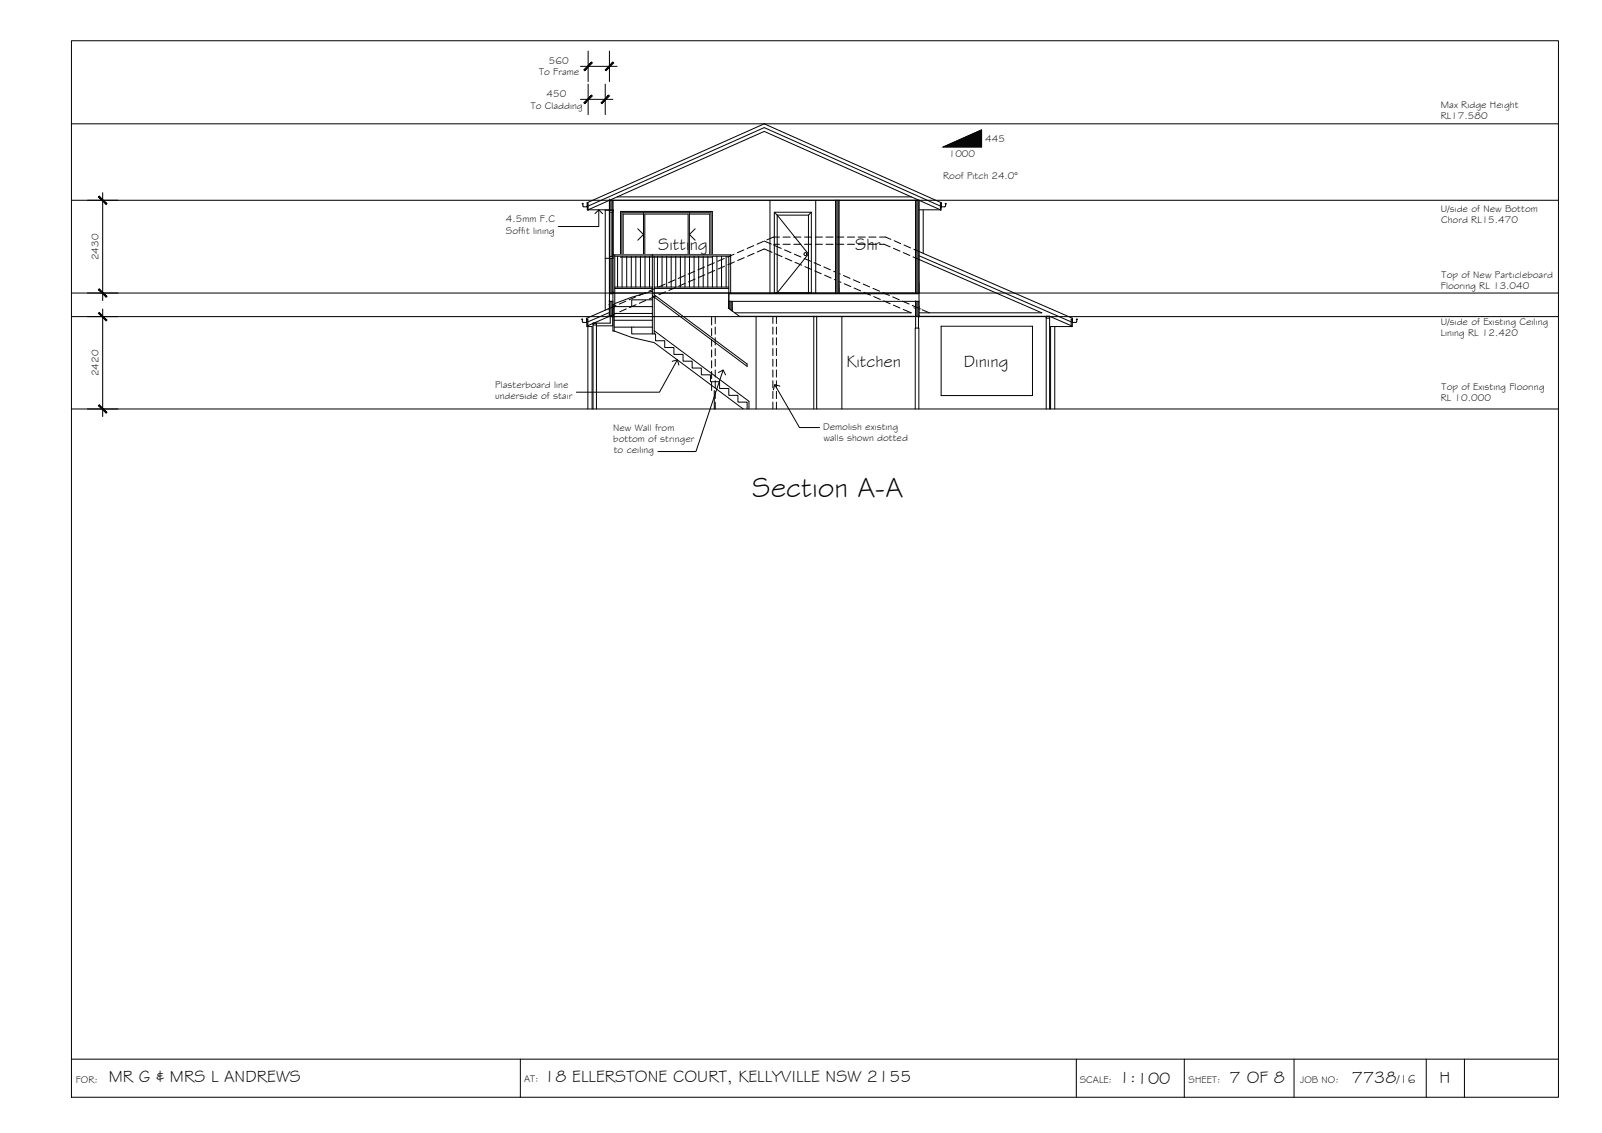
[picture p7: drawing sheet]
<svg xmlns="http://www.w3.org/2000/svg" width="420mm" height="297mm" viewBox="0 0 420 297" stroke-linecap="round" stroke-linejoin="round" font-family="sans-serif">
<!-- layer: WINDOWS -->
<g fill="none" stroke="#000" stroke-width=".26">
<path d="M159.8 55.1v12.6M159.8 55.6h.9M160.3 55.6v11.6M160.7 55.1v12.6M163.1 55.8h23.4v11.3h-23.4zM167.3 60l1.5 1.5-1.5 1.5M168.8 56.1h-5.4v10.6h5.4M168.8 55.8v11.3M169.1 56.1h11.4v10.6h-11.4zM180.8 56.1h5.3v10.6h-5.3M180.8 55.8v11.3M182.3 60l-1.5 1.5 1.5 1.5"/>
<path d="M159.8 67.2h.9"/>
</g>
<!-- layer: NEWWORK -->
<g fill="none" stroke="#000" stroke-width=".26">
<path d="M153 53.4h-.3l.2 .2v.5l1.1 .1v-.9h.2v1.8h-.2v-1.9l46.4-20.7 46.5 20.7-.1 1.9h-.2v-1.8h.2v.9l1.1-.1 .3-.7h-.3M154.2 54l46.2-20.5 46.2 20.5M158.7 55.1h2M159.8 55.1v-2.6h81.2v30.4M159.8 55h-5.6l46.2-20.5 46.2 20.5h-5.6M160.7 52.5v30.5M161.9 51.6h77.1M162.7 55.4h24.1v12h-24.1zM201.9 52.5v24.3M203.1 55.6h9.7v21.2h-9.7zM203.1 55.6l.7 .8M212.8 55.6l-.8 .8"/>
<path d="M213.9 52.5v24.3M219.1 52.5v24.3M220 52.5v24.3M240.1 52.5v24.3M158.7 67.7h2M159.8 76.8h9.7M159.8 67.7v15.3M159.8 77h.9M159.8 79h.9M171.2 76.8h69.8M191.1 77h49.9M191.1 79h49.9"/>
<path d="M191.1 76.8v4M192 79v2.5M240.1 79v4"/>
</g>
<!-- layer: MASK -->
<g fill="#fff" stroke="#fff" stroke-width=".26">
<path d="M161.2 66.8l30.4 .4v-.4zM161.2 66.8l30.4 .4h-30.4z"/>
<path d="M203.1 55.6l9.7 .8v-.8zM203.1 55.6l9.7 .8h-9.7z"/>
<path d="M212 56.4l.8 20.4v-20.4zM212 56.4l.8 20.4h-.8z"/>
<path d="M203.1 56.4l.7 20.4v-20.4zM203.1 56.4l.7 20.4h-.7z"/>
<path d="M203.8 56.4l8.2 20.4v-20.4zM203.8 56.4l8.2 20.4h-8.2z"/>
</g>
<!-- layer: DOORS -->
<g fill="none" stroke="#000" stroke-width=".26">
<path d="M203.8 56.4l8.2 10.2-8.2 10.2v-20.4h8.2v20.4"/>
<circle cx="211.2" cy="66.6" r=".39"/>
</g>
<!-- layer: HATCH -->
<g fill="#545454" stroke="#545454" stroke-width=".26">
<path d="M160 80.8l.7-.4v.4z"/>
<path d="M159.8 80.8h.2z"/>
<path d="M160.6 80.8h.1z"/>
<path d="M160 80.8h.7z"/>
<path d="M160 82.8l.7-.3v.3z"/>
<path d="M159.8 82.5h.9l-.7 .3z"/>
<path d="M240.1 80.4l.8 .4h-.8z"/>
<path d="M240.1 80.8h.2z"/>
<path d="M240.1 80.4h.9v.4z"/>
<path d="M240.1 80.8h.9z"/>
<path d="M191.1 79h.9v1.8z"/>
<path d="M240.1 52.5l.9 24.3v-24.3zM240.1 52.5l.9 24.3h-.9z"/>
<path d="M159.8 52.5l.9 2.6v-2.6zM159.8 52.5l.9 2.6h-.9z"/>
<path d="M159.8 67.7l.9 9.1v-9.1zM159.8 67.7l.9 9.1h-.9z"/>
<path d="M159.8 79l.9 .9v-.9zM159.8 79l.9 .9h-.9z"/>
<path d="M159.8 79.9l.9 .5v-.5zM159.8 79.9l.9 .5h-.9z"/>
<path d="M159.8 80.4l.2 .4 .7-.4zM159.8 80.4l.2 .4h-.2z"/>
<path d="M159.8 80.8h.8zM159.8 80.8h.8l-.8 .4z"/>
<path d="M160.6 80.8l.1 .4v-.4zM159.8 81.2l.8-.4 .1 .4z"/>
<path d="M159.8 81.2l.9 1.3v-1.3zM159.8 81.2l.9 1.3h-.9z"/>
<path d="M159.8 82.5v.3h.2zM159.8 82.8h.2zM159.8 82.9l.2-.1z"/>
<path d="M160 82.8l.7 .2v-.2zM160 82.8l.7 .2h-.7z"/>
<path d="M159.8 82.9l.2 .1zM159.8 82.9l.2 .1z"/>
<path d="M240.1 79l.9 1.4v-1.4zM240.1 79l.9 1.4h-.9z"/>
<path d="M240.1 80.4l.9 .4zM240.9 80.8h.1z"/>
<path d="M240.1 80.8h.9zM240.3 80.8h.7v.4z"/>
<path d="M240.1 80.8l.9 .4zM240.1 80.8l.9 .4h-.9z"/>
<path d="M240.1 81.2l.9 1.7v-1.7zM240.1 81.2l.9 1.7h-.9z"/>
<path d="M191.1 79v1.8h.9zM191.1 80.8h.9v.7z"/>
<path d="M219.1 52.5l.9 24.3v-24.3zM219.1 52.5l.9 24.3h-.9z"/>
</g>
<!-- layer: CEILING-FLOOR LINES -->
<path d="M18.7 32.5h390M18.7 52.5h390M18.7 76.8h390M18.7 83h390M18.7 107.2h390" fill="none" stroke="#000" stroke-width=".26"/>
<!-- layer: EXISTING -->
<g fill="none" stroke="#000" stroke-width=".26">
<path d="M164.2 79l-1.8 .7M166.7 77.8l-1.7 .8M166.8 79.9l-1.7 .7M169.3 76.7l-1.7 .8M169.4 78.8l-1.7 .7M171.9 75.6l-1.7 .8M172 77.6l-1.7 .8M174.5 74.5l-1.8 .7M174.5 76.5l-1.7 .8M177 73.4l-1.7 .7M177.1 75.4l-1.7 .8M179.6 72.2l-1.7 .8"/>
<path d="M179.7 74.3l-1.7 .7M182.2 71.1l-1.7 .8M182.3 73.2l-1.7 .7M184.8 70l-1.7 .8M184.9 72l-1.8 .8M187.4 68.9l-1.8 .7M187.4 70.9l-1.7 .8M189.9 67.8l-1.7 .7M190 69.8l-1.7 .7M192.5 66.6l-1.7 .8M192.6 68.7l-1.7 .7M195.1 65.5l-1.7 .8"/>
<path d="M195.2 67.6l-1.7 .7M197.7 64.4l-1.8 .7M197.8 66.4l-1.7 .8M198.6 66.1l1.8-.8 2.1 .9M200.2 63.3l-1.7 .7M200.4 63.2l1.9 .8M203.2 64.4l1.7 .7M203.4 66.5l1.7 .8M204.4 64h-1.2l-.4 .2M204.4 62.2h-1.6l-1.7 .7M205.4 62.2h1.8M205.4 64h1.8"/>
<path d="M205.7 65.5l1.8 .7M205.9 67.7l1.8 .7M208.2 62.2h1.9M208.2 64h1.9M208.3 66.6l1.7 .8M208.5 68.8l1.8 .7M210.9 67.7l1.7 .8M211 62.2h1.9M211 64h1.9M211.1 69.9l1.7 .7M213.5 68.9l1.7 .7M213.7 71l1.7 .8"/>
<path d="M213.8 62.2h1.9M213.8 64h1.9M216.1 70l1.7 .7M216.3 72.2l1.7 .7M216.6 62.2h1.9M216.6 64h1.9M218.6 71.1l1.8 .8M218.8 73.3l1.8 .7M219.4 62.2h1.9M219.4 64h1.9M221.2 72.2l1.8 .8M221.4 74.4l1.7 .7"/>
<path d="M222.3 62.2h1.8M222.3 64h1.8M223.8 73.4l1.7 .7M224 75.5l1.7 .8M225.1 62.2h1.8M225.1 64h1.8M226.4 74.5l1.7 .7M226.6 76.6l1.7 .8M227.9 62.2h1.9M227.9 64h1.9M229 75.6l1.7 .7M229.2 77.8l1.7 .7"/>
<path d="M230.7 62.2h1.6l1.3 .6M230.7 64h1.2l1.6 .7M231.5 76.7l1.8 .8M231.7 78.9l1.8 .7M234.1 77.8l1.7 .8M234.3 65.1l1.7 .7M234.5 63.1l1.7 .8M236.7 79l1.7 .7M236.9 66.2l1.7 .8M237.1 64.2l1.7 .8M239.5 67.3l33.7 14.7h-32.2M239.7 65.4l41.6 18.1-.1 1h1"/>
<path d="M241 67l39.9 17.4M152.8 83.7h-.3l.2 .2v.4M153.9 83.6h.3v2h-.3zM155.5 84.7h.9v.5h-.9zM155.5 84.7v22.5M155.5 84.8l-1.3 .6M156.4 84.7v22.5M159.8 81.9l-5.6 2.5M160 82.8v1.9h-4.5M160.7 82.5v2.9h-4.3M161.6 80.1l-7.8 3.4 .1 1h-1l-.2-.2M161.7 82.1l-6 2.6"/>
<path d="M164.2 81l-1.7 .8M186.6 83v2.2M186.6 86.1v1.9M186.6 88.9v1.9M186.6 91.8v1.8M186.6 94.6v1.8M186.6 97.4v1.9M187.6 83v1.8M187.6 85.7v1.9M187.6 88.6v1.8M187.6 91.4v1.8M187.6 94.2v1.8"/>
<path d="M187.6 97v1.9M187.6 99.8v1.9M191.1 80.8l2.8 2.1h81.4M198.3 83v24.2M202.7 83v1.8M202.7 85.7v1.9M202.7 88.6v1.8M202.7 91.4v1.8M202.7 94.2v1.8M202.7 97v1.9M202.7 99.8v1.9M203.6 83v1.8"/>
<path d="M203.6 85.7v1.9M203.6 88.6v1.8M203.6 91.4v1.8M203.6 94.2v1.8M203.6 97v1.9M203.6 99.8v1.9M213.4 82.9v24.3M214.2 82.9v24.3M220.8 83v24.2M234.3 80l1.7 .7M236.9 81.1l2.1 .9h-46.3M239.3 80.1l1.7 .7"/>
<path d="M240.1 82.9v3.1M240.9 82.9v3.1M241.9 81.2l1.8 .8M246.8 85.5h24v18.2h-24zM274.4 82.9h.9v.5h-.9zM274.4 82.9v24.3M275.3 82.9v24.3M275.3 82.9l5.6 2.5M276.6 85.6v21.6M280.9 83.6h.3v2h-.3zM280.9 85.6h-5.4v21.6M282.3 83.7h.3l-.4 .8"/>
<path d="M154.2 107.2v-21.6h1.1v21.6M186.6 100.2v2.2M187.3 102.4v4.8M187.6 102.6v1.9M187.6 105.4v1.8M202.7 102.6v1.9M202.7 105.4v1.8M203.6 102.6v1.9M203.6 105.4v1.8M240 107.2v-21.2h1v21.2"/>
</g>
<!-- layer: BORDER -->
<path d="M18.7 10.7h390v277h-390zM18.7 277.7h390M136.5 277.7v10M282.3 277.7v10M310.6 277.7v10M339.4 277.7v10M374.1 277.7v10M384.1 277.7v10" fill="none" stroke="#000" stroke-width=".26"/>
<!-- layer: DIMENSION -->
<path d="M152.2 17.4h9.6M154.2 13.4v8M159.8 13.4v8M152.2 26h8.5M154.2 22v8M158.7 22v8M22.9 52.5h8M26.9 50.5v28.3M22.9 76.8h8M22.9 83h8M26.9 81v28.2M22.9 107.2h8" fill="none" stroke="#000" stroke-width=".26"/>
<!-- layer: 0 -->
<g fill="#000" stroke="#000" stroke-width=".26">
<path d="M155.1 16.3l-1.8 2.2 2-2zM155.1 16.3l-1.8 2.2-.2-.2z"/>
<path d="M160.7 16.3l-2 2 .2 .2zM160.7 16.3l.2 .2-2 2z"/>
<path d="M155.1 24.9l-1.8 2.2 2-1.9zM153.1 26.9l2-2-1.8 2.2z"/>
<path d="M157.6 26.9l.2 .2 1.8-2.2zM159.6 24.9l.2 .3-2 1.9z"/>
<path d="M25.8 51.6l2 2 .2-.2zM26 51.4l2 2-2.2-1.8z"/>
<path d="M26 75.7l-.2 .2 2.2 1.8zM25.8 75.9l2.2 1.8-.2 .2z"/>
<path d="M25.8 82.1l2 2 .2-.2zM26 81.9l2 2-2.2-1.8z"/>
<path d="M26 106.1l-.2 .2 2.2 1.8zM25.8 106.3l2.2 1.8-.2 .2z"/>
</g>
<path d="M156 56l1-1 1 1M157 55v4.4h-10.6M176.3 94.7l1.4-.4 .3 1.4M177.7 94.3l-4.7 8.5h-21.8M188.4 97.7l1.3-.7 .6 1.3M189.7 97l-7.2 21.4h-9.9M203.2 100.9l6.5 11.2h5.3M204.5 101.2l-1.3-.3-.4 1.3" fill="none" stroke="#000" stroke-width=".26"/>
<!-- layer: TEXT -->
<path d="M247.4 38.5l10-4.4v4.4z" fill="#000" stroke="#000" stroke-width=".26"/>
<path d="M247.4 38.5l10-4.4v4.4z" fill="none" stroke="#000" stroke-width=".26"/>
<!-- layer: INSULCLAD -->
<path d="M158.7 55v26.3M242.1 55v11.4" fill="none" stroke="#000" stroke-width=".26"/>
<!-- layer: STAIRS -->
<g fill="none" stroke="#000" stroke-width=".26">
<path d="M160.7 79.9h.4v6.9h-.4zM160.7 66.8h30.9v10M161.2 66.8v13.6M161.2 75.6h9.9M161.2 75.3h9.9M161.2 67.2h30.4M162 67.2v8.1M163.2 67.2v8.1M164.4 67.2v8.1M165.6 67.2v8.1M166.8 67.2v8.1M168 67.2v8.1"/>
<path d="M169.2 67.2v8.1M170.4 67.2v8.1M171.1 78.6h-5.4v1.7M171.1 76.3l-5.4 1.6-4.5 1.7M171.1 66.8v20.7M171.6 75.6h19.5M171.6 75.3h19.5M171.6 67.2v20.3M171.6 77.3l24.3 18.1v.6l-24.8-18.5M172.4 67.2v8.1M173.6 67.2v8.1M174.8 67.2v8.1"/>
<path d="M176 67.2v8.1M177.2 67.2v8.1M178.4 67.2v8.1M179.6 67.2v8.1M180.8 67.2v8.1M182 67.2v8.1M183.2 67.2v8.1M184.4 67.2v8.1M185.6 67.2v8.1M186.8 67.2v8.1M188 67.2v8.1M189.2 67.2v8.1"/>
<path d="M190.4 67.2v8.1M191.1 67.2v13.6M161.1 86.8l4.6 1.7 5.9 1.3 23.3 17.4M161.1 84h10M161.1 82.2h10M161.1 80.4h10M161.1 85.8h10M165.7 85.8v1.7h6.2v1.8h2.4v1.8h2.4v1.8h2.4v1.8h2.4v1.8h2.4v1.8h2.4v1.8h2.4v1.7h2.4v1.8h2.4v1.8h2.4v1.8M171.6 86.7l24.8 18.5v2"/>
</g>
<text font-size="7.5" x="197.3" y="130.2">Section A-A</text>
<g font-size="4.5">
<text x="172.6" y="65.6">Sitting</text>
<text x="224.3" y="65.6">Shr</text>
<text x="222" y="96.2">Kitchen</text>
<text x="252.8" y="96.2">Dining</text>
<text x="28.5" y="283.8">MR G &amp; MRS L ANDREWS</text>
<text x="142.7" y="283.7">18 ELLERSTONE COURT, KELLYVILLE NSW 2155</text>
<text x="293.5" y="284">1:100</text>
<text x="322.4" y="284">7 OF 8</text>
<text x="354.5" y="283.9">7738</text>
<text x="377.5" y="283.8">H</text>
</g>
<text font-size="3.2" x="366.4" y="283.9">/16</text>
<g font-size="2.6">
<text x="143.9" y="16.7">560</text>
<text x="141.4" y="19.6">To Frame</text>
<text x="139.2" y="28.5">To Cladding</text>
<text x="143.3" y="25.5">450</text>
<text x="377.9" y="28.4">Max Ridge Height</text>
<text x="377.9" y="31.3">RL17.580</text>
<text x="248.8" y="41.1">1000</text>
<text x="258.4" y="37.1">445</text>
<text x="247.4" y="46.9">Roof Pitch 24.0°</text>
<text x="132.7" y="58.3">4.5mm F.C</text>
<text x="377.9" y="55.4">U/side of New Bottom</text>
<text x="378" y="58.4">Chord RL15.470</text>
<text x="132.7" y="61.2">Soffit lining</text>
<text x="25.9" y="68.2" transform="rotate(-90 25.9 68.2)">2430</text>
<text x="377.9" y="75.7">Flooring RL 13.040</text>
<text x="378.1" y="72.8">Top of New Particleboard</text>
<text x="377.9" y="85.1">U/side of Existing Ceiling</text>
<text x="377.9" y="88">Lining RL 12.420</text>
<text x="25.9" y="98.7" transform="rotate(-90 25.9 98.7)">2420</text>
<text x="129.9" y="101.8">Plasterboard line</text>
<text x="129.9" y="104.7">underside of stair</text>
<text x="377.9" y="105.2">RL 10.000</text>
<text x="378.1" y="102.3">Top of Existing Flooring</text>
<text x="160.8" y="113">New Wall from</text>
<text x="215.9" y="112.7">Demolish existing</text>
<text x="160.9" y="115.9">bottom of stringer</text>
<text x="161" y="118.8">to ceiling</text>
<text x="215.9" y="115.6">walls shown dotted</text>
<text x="19.9" y="283.9">FOR:</text>
<text x="137.5" y="283.7">AT:</text>
<text x="283.2" y="284">SCALE:</text>
<text x="311.7" y="284">SHEET:</text>
<text x="341" y="284">JOB NO:</text>
</g>
</svg>
